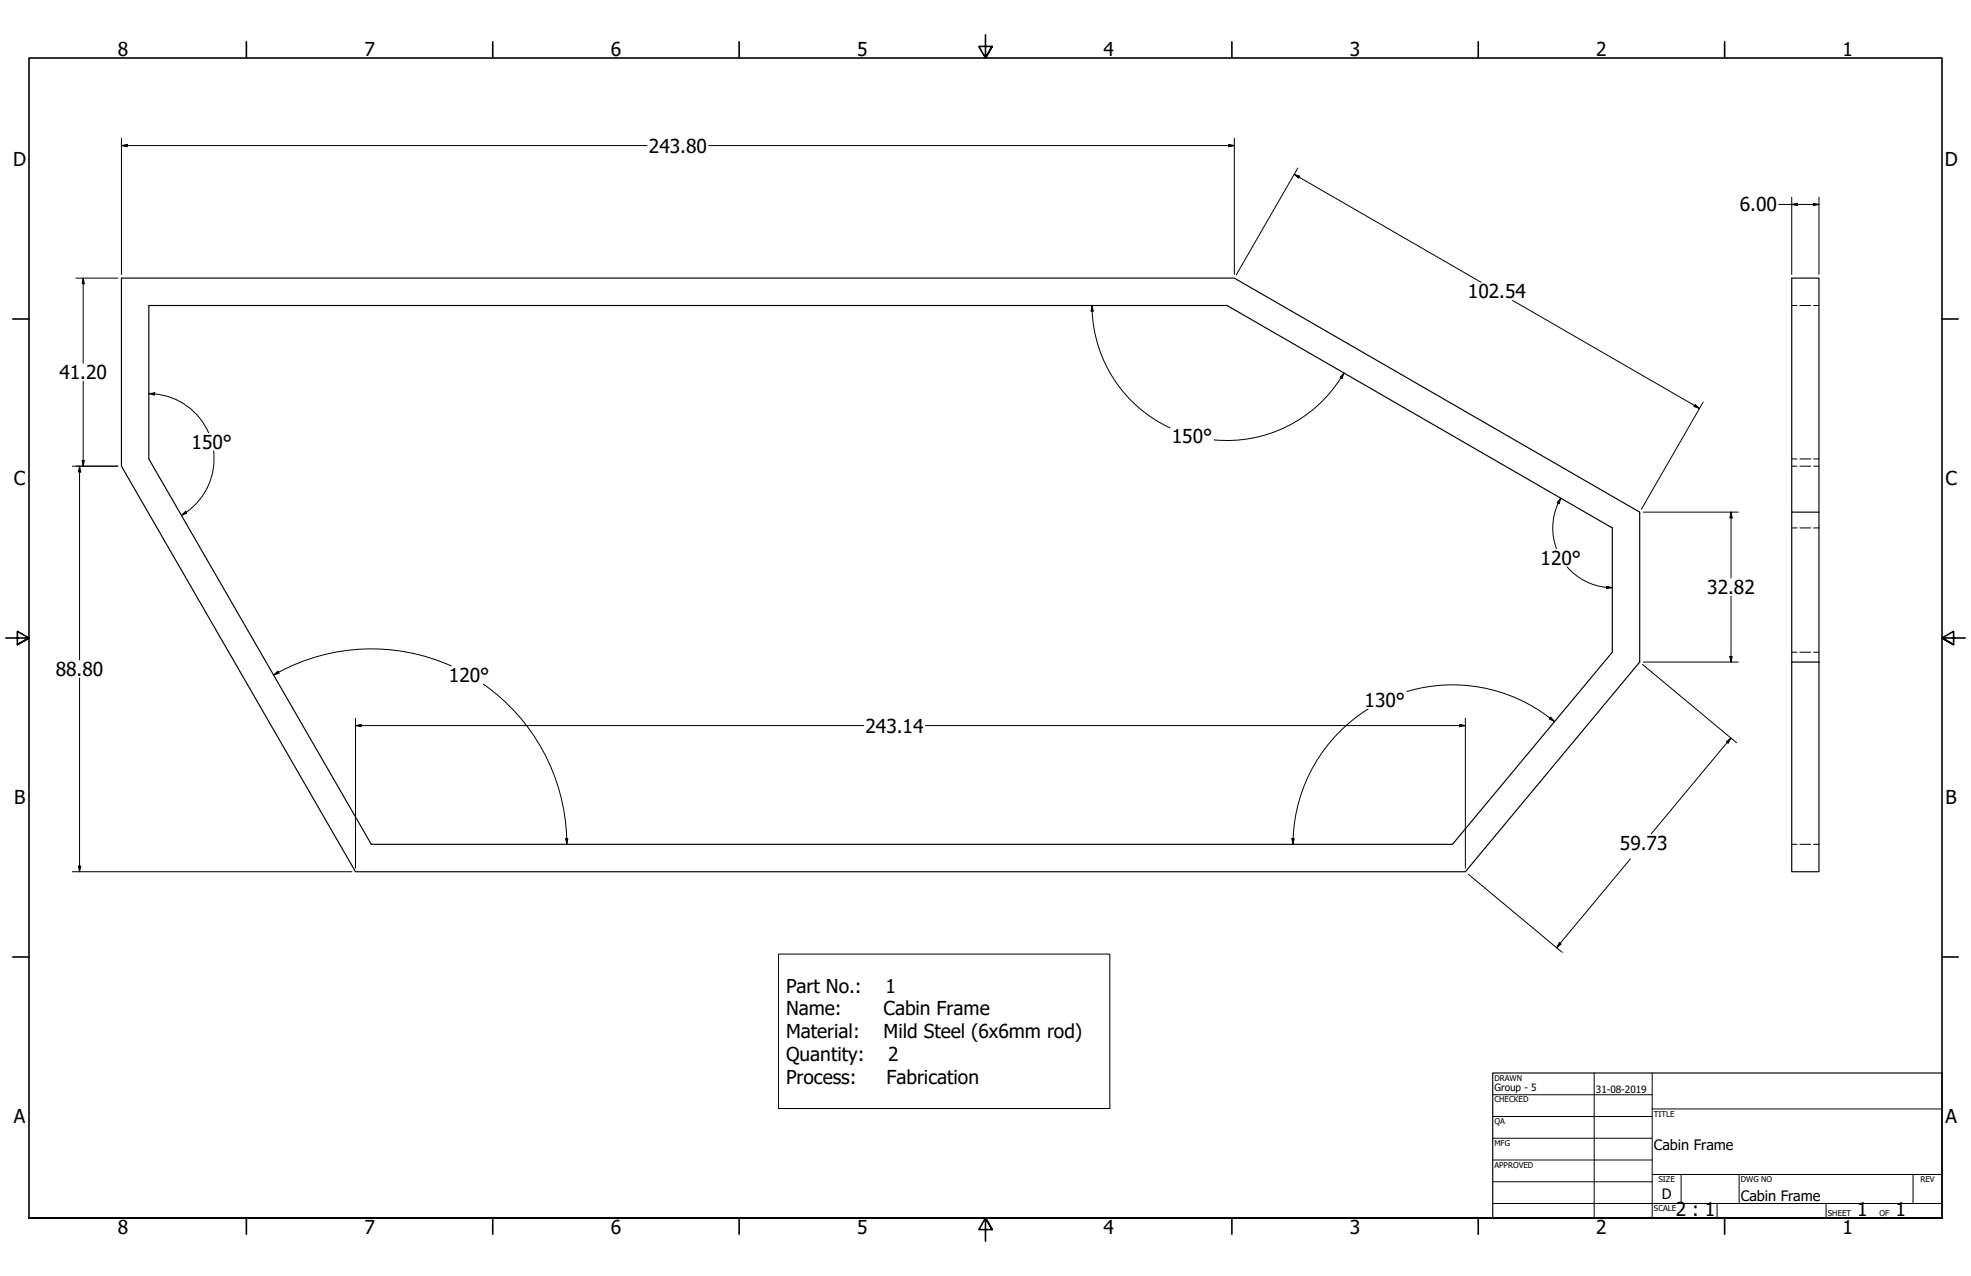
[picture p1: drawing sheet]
<svg xmlns="http://www.w3.org/2000/svg" width="864mm" height="559mm" viewBox="0 0 864 559" stroke-linecap="round" stroke-linejoin="round" font-family="sans-serif">
<!-- layer: Visible (ANSI) -->
<path d="M53.2 121.8h487.6l177.6 102.5v65.6l-76.4 91.9h-486.2l-102.6-177.6zM65.2 133.8h472.5l168.7 97.4v54.4l-70 84.2h-473.7l-97.5-168.8zM785.1 224.3v65.6M797 224.3v-102.5h-11.9v102.5h11.9v65.6M785.1 289.9h11.9v91.9h-11.9z" fill="none" stroke="#000" stroke-width=".51"/>
<!-- layer: Hidden (ANSI) -->
<g fill="none" stroke="#000" stroke-width=".44">
<path d="M785.1 133.8h2.3M788.6 133.8h4.8M794.6 133.8h2.4M785.1 201h2.3M785.1 204.2h2.3M788.6 201h4.8M788.6 204.2h4.8M794.6 201h2.4M794.6 204.2h2.4M785.1 231.2h2.3M788.6 231.2h4.8M794.6 231.2h2.4"/>
<path d="M785.1 285.6h2.3M788.6 285.6h4.8M794.6 285.6h2.4M785.1 369.8h2.3M788.6 369.8h4.8M794.6 369.8h2.4"/>
</g>
<!-- layer: Border (ANSI) -->
<g fill="none" stroke="#000" stroke-width=".7">
<path d="M107.9 18.3v7.1M215.9 18.3v7.1M323.8 18.3v7.1M431.8 15.2v10.2l-2.9-5.1h5.8l-2.9 5.1 2.9-5.1M539.8 18.3v7.1M647.7 18.3v7.1M755.6 18.3v7.1M5.6 139.7h7.1M850.9 139.7h7.1M2.5 279.4h10.2l-5.1-2.9v5.8l5.1-2.9-5.1 2.9M861.1 279.4h-10.2l5.1-2.9v5.8l-5.1-2.9 5.1 2.9M5.6 419.1h7.1"/>
<path d="M850.9 419.1h7.1M12.7 533.4v-508h838.2v508h-838.2h838.2M107.9 533.4v7.1M215.9 533.4v7.1M323.8 533.4v7.1M434.7 538.5l-2.9-5.1 2.9 5.1h-5.8l2.9-5.1v10.2M539.8 533.4v7.1M647.7 533.4v7.1M755.6 533.4v7.1"/>
</g>
<!-- layer: Title (ANSI) -->
<g fill="none" stroke="#000" stroke-width=".44">
<path d="M654 479.4h69.9M698.5 469.9v63.5M723.9 469.9v63.5M654 488.9h69.9M654 498.5h69.9M723.9 485.6h127M654 508h69.9M654 517.5h69.9M723.9 514.3h127M736.6 514.3v12.7M762 514.3v12.7M838.2 514.3v12.7"/>
<path d="M654 527h196.9M752.3 527v6.4M800.1 527v6.4"/>
</g>
<path d="M654 469.9h196.9v63.5h-196.9z" fill="none" stroke="#000" stroke-width=".51"/>
<!-- layer: Dimension (ANSI) -->
<g fill="none" stroke="#000" stroke-width=".44">
<path d="M53.2 63.8l2.6-.6v1.1zM53.2 63.8h230.3M53.2 60.6v59.6M310.5 63.8h230.3M538.4 63.2l2.4 .6-2.4 .5zM540.8 60.6v59.6M567.1 76.3l2.4 .9-.5 .8zM567.1 76.3l81.9 47.3M568.6 73.6l-26.9 46.8M779.3 89.5h17.7M785.1 89.5l2.4-.5v1zM785.1 86.4v33.8"/>
<path d="M794.5 89l2.5 .5-2.5 .5zM797 86.4v33.8M33.3 121.8h18.3M36.4 121.8l.6 2.5h-1zM36.4 121.8v37.2M478.5 133.8l.5 2.5h-1zM478.5 133.8v2.5M478.5 136.3a59.2 59.2 0 0 0 34.2 51.1M662.7 131.6l82 47.3M36.4 166.9v37.3M65.2 172.4l2.6-.4-.1 1zM65.2 172.4l2.6 .1"/>
<path d="M67.7 172.5a28.5 28.5 0 0 1 23.7 17.1M588.9 163.4l-.9 2.3-.8-.5zM588.9 163.4a59.4 59.4 0 0 1-57 29.2M742.8 177.2l1.9 1.7-2.4-.8zM746.3 176.1l-27.1 46.8M93.6 197.5a28.6 28.6 0 0 1-14.1 28.2M31.7 204.2h19.9M34.9 204.2l.5 2.5h-1zM34.9 204.2v84.8M36 201.7h1l-.6 2.5zM683.8 218.2l-.7 2.4-.9-.4zM683.8 218.2a26.1 26.1 0 0 0-1.8 22.1"/>
<path d="M79.5 225.7l1.8-1.8 .6 .8zM720 224.3h41.6M758.4 224.3l.6 2.5h-1.1zM758.4 224.3v28.8M686.7 248.3a26.1 26.1 0 0 0 19.7 9.1M704 256.7l2.4 .7-2.5 .3zM758.4 261.1v28.8M34.9 296.9v84.9M119.9 295.6l1.9-1.7 .5 .9zM122 294.4l-2.1 1.2M197.8 291.7a85.6 85.6 0 0 0-75.7 2.7M211.8 299.6a85.6 85.6 0 0 1 36.5 70.2"/>
<path d="M719.6 291l41.3 34.2M720 289.9h41.6M757.9 287.5h1.1l-.6 2.4zM155.8 317.8l2.4-.6v1.1zM155.8 317.8h222.6M155.8 314.6v65.6M405.4 317.8h236.6M599.5 310.5a69.9 69.9 0 0 0-32.9 56.8M616.4 302.8a69.9 69.9 0 0 1 62.8 11.7M639.6 317.2l2.4 .6-2.4 .5zM642 314.6v65.6M679.2 314.5l1.9 1.5"/>
<path d="M679.5 314.1l1.6 1.9-2.2-1.2zM756.4 324.8l2-1.6-1.2 2.2zM758.4 323.2l-34.9 41.9M34.4 379.3h1l-.5 2.5zM247.8 367.3h1l-.5 2.5zM566 367.3h1.1l-.6 2.5zM566.5 367.3v2.5M714.4 376.1l-32.3 38.9M31.7 381.8h122.5M643.3 382.8l41.2 34.3M683.3 412.8l.7 .6-1.9 1.6z"/>
</g>
<g fill="#000">
<path d="M53.2 63.8l2.6-.6v1.1z" fill-rule="evenodd"/>
<path d="M538.4 63.2l2.4 .6-2.4 .5z" fill-rule="evenodd"/>
<path d="M567.1 76.3l2.4 .9-.5 .8z" fill-rule="evenodd"/>
<path d="M785.1 89.5l2.4-.5v1z" fill-rule="evenodd"/>
<path d="M794.5 89l2.5 .5-2.5 .5z" fill-rule="evenodd"/>
<path d="M36.4 121.8l.6 2.5h-1z" fill-rule="evenodd"/>
<path d="M478.5 133.8l.5 2.5h-1z" fill-rule="evenodd"/>
<path d="M65.2 172.4l2.6-.4-.1 1z" fill-rule="evenodd"/>
<path d="M588.9 163.4l-.9 2.3-.8-.5z" fill-rule="evenodd"/>
<path d="M742.8 177.2l1.9 1.7-2.4-.8z" fill-rule="evenodd"/>
<path d="M34.9 204.2l.5 2.5h-1z" fill-rule="evenodd"/>
<path d="M36 201.7h1l-.6 2.5z" fill-rule="evenodd"/>
<path d="M79.5 225.7l1.8-1.8 .6 .8z" fill-rule="evenodd"/>
<path d="M683.8 218.2l-.7 2.4-.9-.4z" fill-rule="evenodd"/>
<path d="M758.4 224.3l.6 2.5h-1.1z" fill-rule="evenodd"/>
<path d="M704 256.7l2.4 .7-2.5 .3z" fill-rule="evenodd"/>
<path d="M119.9 295.6l1.9-1.7 .5 .9z" fill-rule="evenodd"/>
<path d="M757.9 287.5h1.1l-.6 2.4z" fill-rule="evenodd"/>
<path d="M155.8 317.8l2.4-.6v1.1z" fill-rule="evenodd"/>
<path d="M639.6 317.2l2.4 .6-2.4 .5z" fill-rule="evenodd"/>
<path d="M679.5 314.1l1.6 1.9-2.2-1.2z" fill-rule="evenodd"/>
<path d="M756.4 324.8l2-1.6-1.2 2.2z" fill-rule="evenodd"/>
<path d="M34.4 379.3h1l-.5 2.5z" fill-rule="evenodd"/>
<path d="M247.8 367.3h1l-.5 2.5z" fill-rule="evenodd"/>
<path d="M566 367.3h1.1l-.6 2.5z" fill-rule="evenodd"/>
<path d="M683.3 412.8l.7 .6-1.9 1.6z" fill-rule="evenodd"/>
</g>
<!-- layer: Symbol (ANSI) -->
<path d="M341.1 417.8h145.2v67.7h-145.2z" fill="none" stroke="#000" stroke-width=".44"/>
<g font-size="8.4">
<text x="51.7" y="24.4">8</text>
<text x="159.6" y="24.4">7</text>
<text x="267.6" y="24.4">6</text>
<text x="375.5" y="24.4">5</text>
<text x="483.5" y="24.4">4</text>
<text x="591.4" y="24.4">3</text>
<text x="699.4" y="24.4">2</text>
<text x="807.3" y="24.4">1</text>
<text x="284.4" y="66.8">243.80</text>
<text x="5.8" y="72.9">D</text>
<text x="852.1" y="72.9">D</text>
<text x="762.3" y="92.6">6.00</text>
<text x="643.2" y="130.6">102.54</text>
<text x="26" y="166">41.20</text>
<text x="83.9" y="196.6">150°</text>
<text x="513.5" y="194">150°</text>
<text x="6.1" y="212.6">C</text>
<text x="852.4" y="212.6">C</text>
<text x="675" y="247.3">120°</text>
<text x="748" y="260.2">32.82</text>
<text x="24.4" y="296">88.80</text>
<text x="196.7" y="298.6">120°</text>
<text x="597.9" y="309.5">130°</text>
<text x="379.2" y="320.8">243.14</text>
<text x="6.2" y="352.3">B</text>
<text x="852.5" y="352.3">B</text>
<text x="709.8" y="372.2">59.73</text>
<text x="344.4" y="434.7">Part No.:</text>
<text x="388" y="434.7">1</text>
<text x="344.4" y="444.7">Name:</text>
<text x="387.2" y="444.7">Cabin Frame</text>
<text x="344.4" y="454.7">Material:</text>
<text x="387.2" y="454.7">Mild Steel (6x6mm rod)</text>
<text x="344.4" y="464.8">Quantity:</text>
<text x="389.2" y="464.8">2</text>
<text x="344.4" y="474.8">Process:</text>
<text x="388.4" y="474.8">Fabrication</text>
<text x="6.1" y="492">A</text>
<text x="852.4" y="492">A</text>
<text x="734.3" y="532.6">2 : 1</text>
<text x="813.8" y="532.6">1</text>
<text x="830.5" y="532.6">1</text>
<text x="51.7" y="540.5">8</text>
<text x="159.6" y="540.5">7</text>
<text x="267.6" y="540.5">6</text>
<text x="375.5" y="540.5">5</text>
<text x="483.5" y="540.5">4</text>
<text x="591.4" y="540.5">3</text>
<text x="699.4" y="540.5">2</text>
<text x="807.3" y="540.5">1</text>
</g>
<g font-size="6.3">
<text x="724.7" y="503.4">Cabin Frame</text>
<text x="728.1" y="524.9">D</text>
<text x="762.8" y="526.2">Cabin Frame</text>
</g>
<g font-size="4.4">
<text x="654.8" y="477.8">Group - 5</text>
<text x="699.3" y="478.6">31-08-2019</text>
</g>
<g font-size="3.5">
<text x="654.8" y="473.2">DRAWN</text>
<text x="654.8" y="482.8">CHECKED</text>
<text x="724.7" y="488.9">TITLE</text>
<text x="654.8" y="492.3">QA</text>
<text x="654.8" y="501.8">MFG</text>
<text x="654.8" y="511.4">APPROVED</text>
<text x="726.7" y="517.7">SIZE</text>
<text x="762.8" y="517.7">DWG NO</text>
<text x="841.4" y="517.7">REV</text>
<text x="724.7" y="530.4">SCALE</text>
<text x="800.9" y="532.6">SHEET</text>
<text x="823.5" y="532.6">OF</text>
</g>
</svg>
